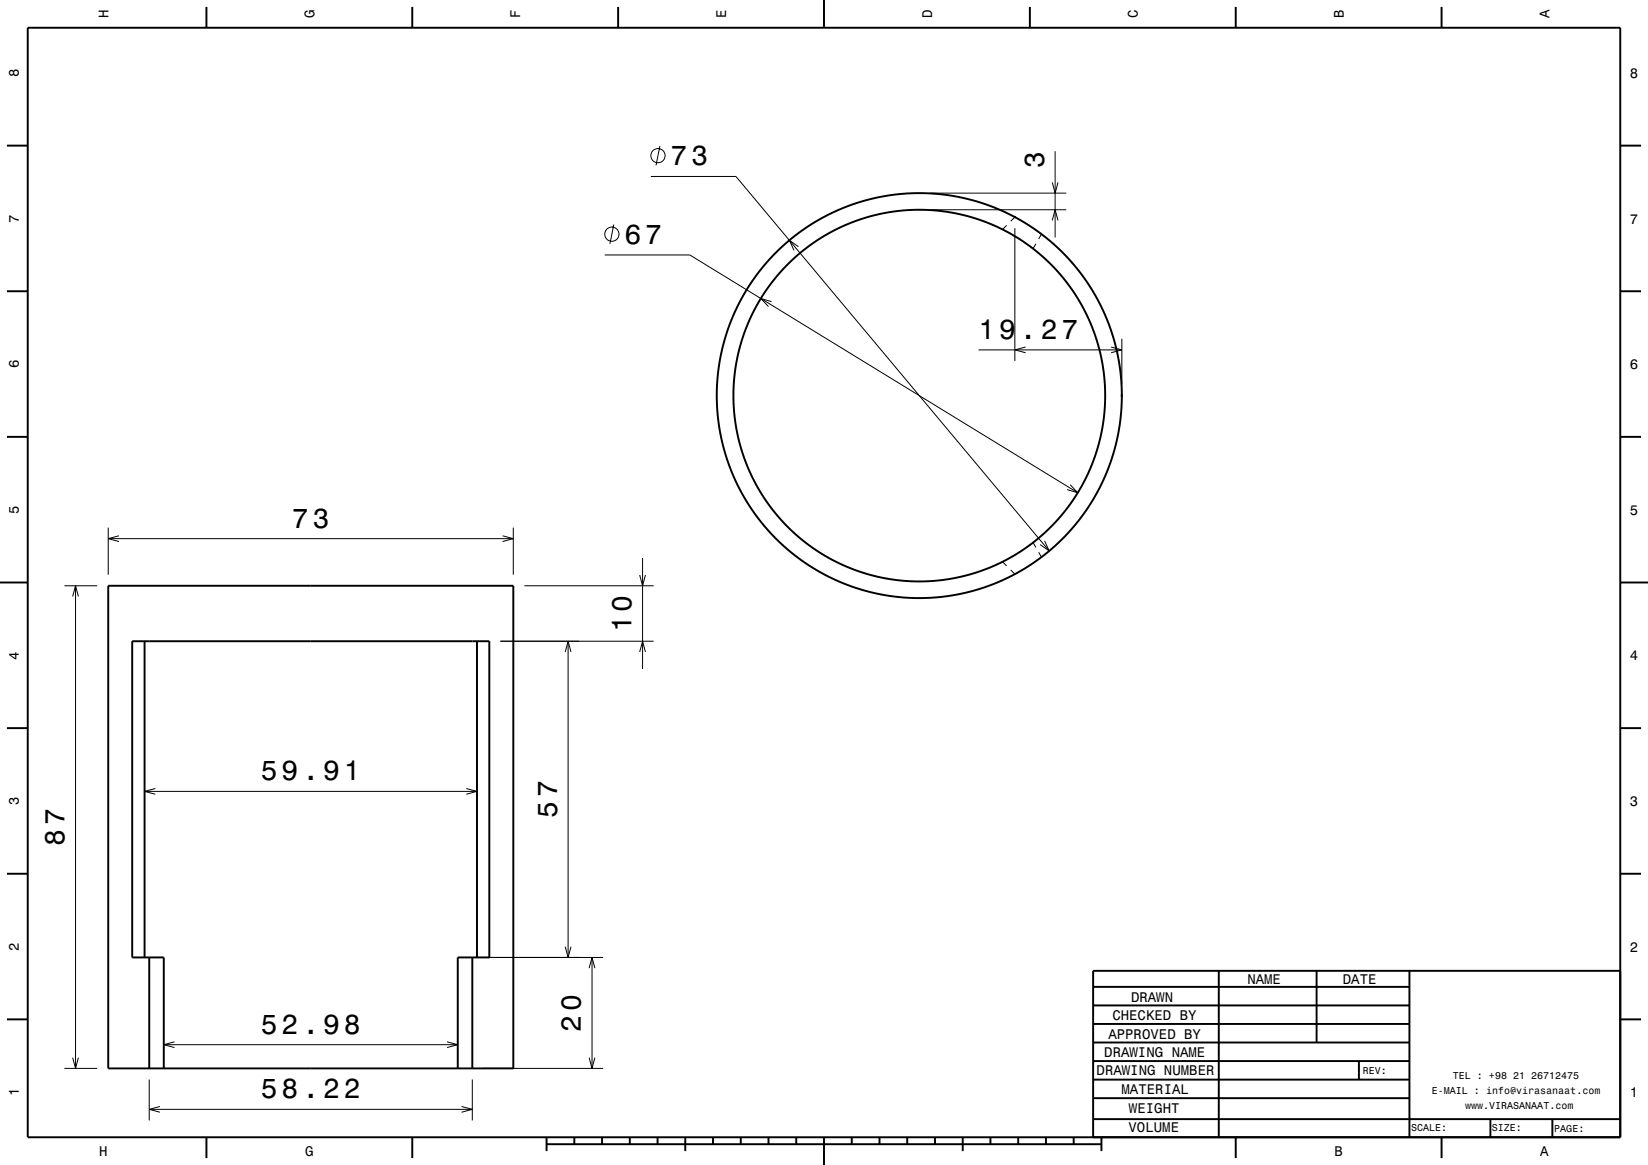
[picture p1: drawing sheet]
<svg xmlns="http://www.w3.org/2000/svg" width="297mm" height="210mm" viewBox="0 0 297 210" stroke-linecap="round" stroke-linejoin="round" font-family="sans-serif">
<g fill="none" stroke="#000" stroke-width=".18">
<path d="M117.3 31.8h15.3l56.5 67.5M118.9 26.3l-.7 3.5M167.7 37.8h24.5M167.7 34.8h24.5M182.9 39.1l-.7 .8M189.6 32.9l.6 1.9 .5-1.9M189.6 39.7l.6-1.9 .5 1.9M190.2 27.3v15.5M109 46h15.3l69.9 42.8M110.6 40.5l-.7 3.5M139 54.4l-1.9-.6 1.4 1.5M143.9 44.5l-1.6-1.2 .8 1.8"/>
<path d="M181.4 40.6l-.7 .8M182.9 41.1v24M186.7 43.9l-.5 .9M187.7 42.2l-.5 .9M176.3 63.1h25.9M184.8 62.6l-1.9 .5 1.9 .5M200.2 62.6l2 .5-2 .5M202.2 61.1v8.2M19.5 95.1v8.5M19.5 97.1h73M21.4 96.6l-1.9 .5 1.9 .5M90.6 96.6l1.9 .5-1.9 .5"/>
<path d="M92.5 95.1v8.5M186.2 97.8l.5 .9M187.2 99.6l.5 .8M188.2 97.5l.9 1.8-1.6-1.1M192.9 87.4l1.3 1.4-1.9-.5M11.6 105.6h5.9M13.1 107.5l.5-1.9 .5 1.9M13.6 105.6v87M90.2 115.6h27.6M94.5 105.6h23.3M101.9 117.5l.5-1.9 .5 1.9M102.4 115.6v57"/>
<path d="M115.3 117.5l.5-1.9 .5 1.9M115.3 103.7l.5 1.9 .5-1.9M115.8 100.6v20M180.7 101.3l.7 .7M182.2 102.8l.7 .7M26.1 142.7h59.9M28 142.1l-1.9 .6 1.9 .5M84 142.1l2 .6-2 .5M87.1 172.6h21.6M101.9 170.7l.5 1.9 .5-1.9M106.2 174.5l.5-1.9 .5 1.9M106.7 172.6v20"/>
<path d="M11.6 192.6h5.9M13.1 190.7l.5 1.9 .5-1.9M26.9 194.6v7.4M26.9 200h58.2M28.8 199.5l-1.9 .5 1.9 .5M29.5 188.3h53M31.4 187.8l-1.9 .5 1.9 .5M80.6 187.8l1.9 .5-1.9 .5M83.2 199.5l1.9 .5-1.9 .5M85.1 194.6v7.4M87.1 192.6h21.6M106.2 190.7l.5 1.9 .5-1.9"/>
<circle cx="118.6" cy="28.1" r="1.28"/>
<circle cx="110.3" cy="42.2" r="1.28"/>
</g>
<g fill="none" stroke="#000" stroke-width=".35">
<path d="M5 5h287v200h-287zM37.2 1.3v3.7M74.3 1.3v3.7M111.4 1.3v3.7M148.5 0v5M185.6 1.3v3.7M222.7 1.3v3.7M259.8 1.3v3.7M1.2 26.3h3.8M292 26.3h3.8M1.2 52.5h3.8M292 52.5h3.8"/>
<path d="M1.2 78.8h3.8M292 78.8h3.8M0 105h5M19.5 105.6h73v87h-73zM26.1 115.6v57M86 115.6v57M292 105h5M1.2 131.3h3.8M292 131.3h3.8M1.2 157.5h3.8M292 157.5h3.8M26.9 172.6v20"/>
<path d="M85.1 172.6v20M197 177.9h57M219.6 174.9v30M237.3 175v12.9M254 175v30M292 175h-95v30M1.2 183.8h3.8M29.5 192.6v-20h-5.7v-57h64.4v57h-5.7v20M197 181.2h57M197 184.6h57M197 187.9h57M197 191.3h57"/>
<path d="M197 194.6h57M197 198h57M244.9 191.3v3.3M292 183.8h3.8M37.2 205v3.8M74.3 205v3.8M98.5 206.3h100M98.5 205v2.5M103.5 205v1.3M108.5 205v1.3M113.5 205v1.3M118.5 205v1.3"/>
<path d="M123.5 205v2.5M128.5 205v1.3M133.5 205v1.3M138.5 205v1.3M143.5 205v1.3M148.5 205v5M153.5 205v1.3M158.5 205v1.3M163.5 205v1.3M168.5 205v1.3M173.5 205v2.5M178.5 205v1.3"/>
<path d="M183.5 205v1.3M188.5 205v1.3M193.5 205v1.3M197 201.7h95M198.5 205v2.5M222.7 205v3.8M259.8 205v3.8M268.6 201.7v3.3M279.8 201.8v3.2"/>
<circle cx="165.7" cy="71.3" r="33.5"/>
<circle cx="165.7" cy="71.3" r="36.5"/>
</g>
<g fill="#000">
<path d="M182.7 38.9h.4v.4h-.4z" fill-rule="evenodd"/>
<path d="M202 71.1h.4v.4h-.4z" fill-rule="evenodd"/>
</g>
<g font-size="5">
<text x="120.9" y="29.8">73</text>
<text x="188.2" y="30.3" transform="rotate(-90 188.2 30.3)">3</text>
<text x="112.6" y="44">67</text>
<text x="176.3" y="61.1">19.27</text>
<text x="52.6" y="95.1">73</text>
<text x="113.8" y="114" transform="rotate(-90 113.8 114)">10</text>
<text x="47" y="140.7">59.91</text>
<text x="100.4" y="147.5" transform="rotate(-90 100.4 147.5)">57</text>
<text x="11.6" y="152.5" transform="rotate(-90 11.6 152.5)">87</text>
<text x="104.7" y="186" transform="rotate(-90 104.7 186)">20</text>
<text x="47" y="186.3">52.98</text>
<text x="47" y="198">58.22</text>
</g>
<g font-size="2.5">
<text x="19.6" y="3.3" transform="rotate(-90 19.6 3.3)">H</text>
<text x="56.7" y="3.3" transform="rotate(-90 56.7 3.3)">G</text>
<text x="93.8" y="3.3" transform="rotate(-90 93.8 3.3)">F</text>
<text x="130.9" y="3.3" transform="rotate(-90 130.9 3.3)">E</text>
<text x="168" y="3.3" transform="rotate(-90 168 3.3)">D</text>
<text x="205.1" y="3.3" transform="rotate(-90 205.1 3.3)">C</text>
<text x="242.2" y="3.3" transform="rotate(-90 242.2 3.3)">B</text>
<text x="279.3" y="3.3" transform="rotate(-90 279.3 3.3)">A</text>
<text x="3.4" y="13.9" transform="rotate(-90 3.4 13.9)">8</text>
<text x="293.7" y="14">8</text>
<text x="3.4" y="40.1" transform="rotate(-90 3.4 40.1)">7</text>
<text x="293.7" y="40.3">7</text>
<text x="3.4" y="66.4" transform="rotate(-90 3.4 66.4)">6</text>
<text x="293.7" y="66.5">6</text>
<text x="3.4" y="92.6" transform="rotate(-90 3.4 92.6)">5</text>
<text x="293.7" y="92.8">5</text>
<text x="3.4" y="118.9" transform="rotate(-90 3.4 118.9)">4</text>
<text x="293.7" y="119">4</text>
<text x="3.4" y="145.1" transform="rotate(-90 3.4 145.1)">3</text>
<text x="293.7" y="145.3">3</text>
<text x="3.4" y="171.4" transform="rotate(-90 3.4 171.4)">2</text>
<text x="293.7" y="171.5">2</text>
<text x="224.8" y="177.3">NAME</text>
<text x="242" y="177.3">DATE</text>
<text x="200.5" y="183.9">CHECKED BY</text>
<text x="203.8" y="180.5">DRAWN</text>
<text x="199" y="190.6">DRAWING NAME</text>
<text x="199.7" y="187.2">APPROVED BY</text>
<text x="3.4" y="197.6" transform="rotate(-90 3.4 197.6)">1</text>
<text x="197.6" y="193.8">DRAWING NUMBER</text>
<text x="202.1" y="197.2">MATERIAL</text>
<text x="293.7" y="197.8">1</text>
<text x="203.5" y="200.6">WEIGHT</text>
<text x="17.9" y="208.4">H</text>
<text x="55" y="208.4">G</text>
<text x="203.4" y="204.1">VOLUME</text>
<text x="240.5" y="208.4">B</text>
<text x="277.6" y="208.4">A</text>
</g>
<g font-size="1.8">
<text x="245.6" y="193.6">REV:</text>
<text x="258" y="197.2">E-MAIL : info@virasanaat.com</text>
<text x="261.8" y="194.6">TEL : +98 21 26712475</text>
<text x="254.3" y="203.9">SCALE:</text>
<text x="264" y="199.9">www.VIRASANAAT.com</text>
<text x="268.8" y="203.9">SIZE:</text>
<text x="280.1" y="204">PAGE:</text>
</g>
</svg>
